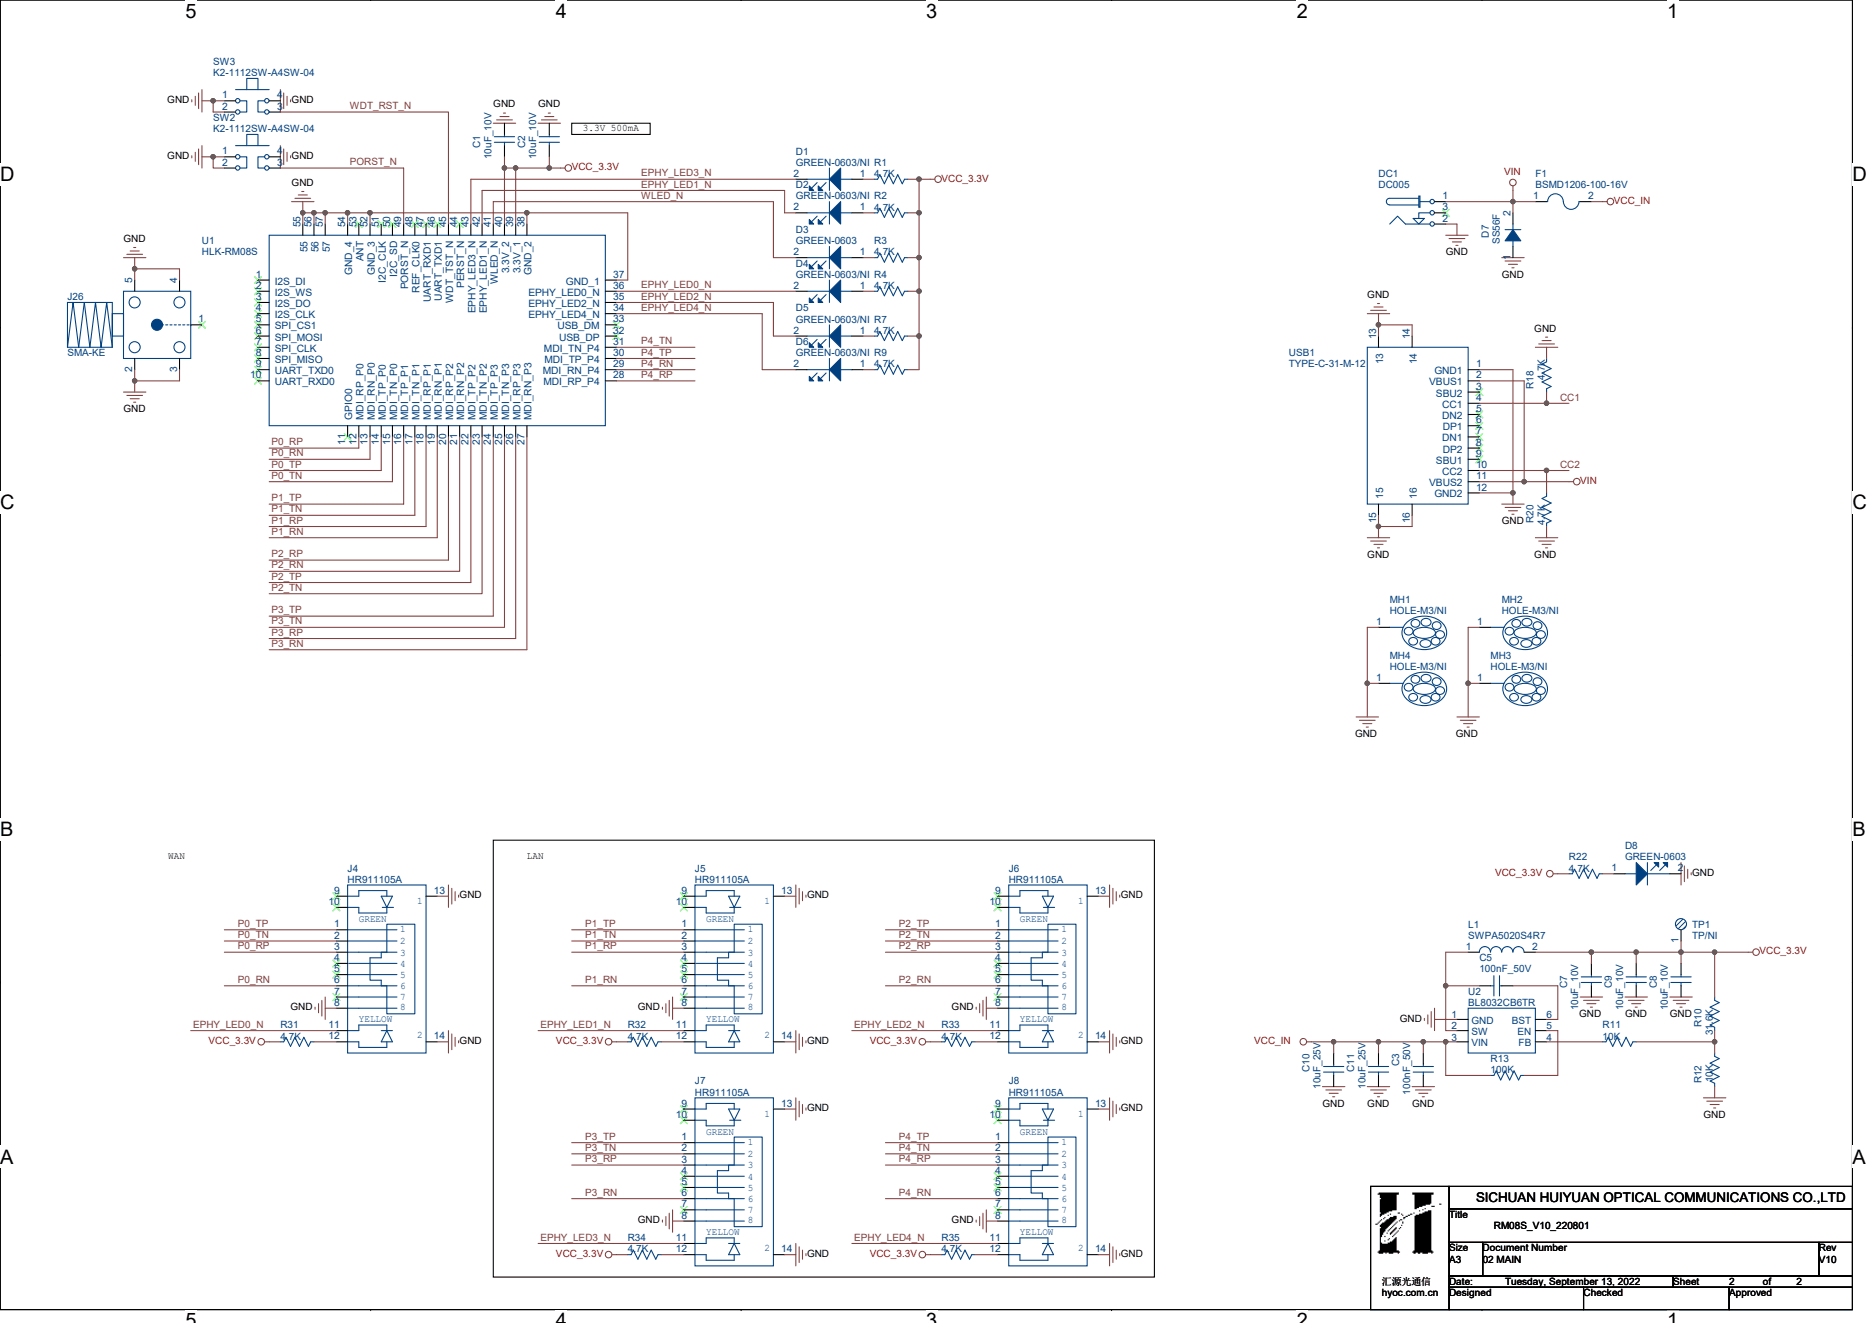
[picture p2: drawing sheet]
# OrCAD Capture schematic RM08S_V10_220913.DSN

## Sheets
1 01 COVER: title: RM08S_V10_220801; rev: V10; note: 01 COVER
2 02 MAIN: size A3; note: 02 MAIN

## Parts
C1  10uF_10V  [C0603]
C2  10uF_10V  [C0603]
C3  100nF_50V  [C0402]
C5  100nF_50V  [C0402]
C7  10uF_10V  [C0603]
C8  10uF_10V  [C0603]
C9  10uF_10V  [C0603]
C10  10uF_25V  [C0805]
C11  10uF_25V  [C0805]
D1  GREEN-0603/NI
D2  GREEN-0603/NI
D3  GREEN-0603
D4  GREEN-0603/NI
D5  GREEN-0603/NI
D6  GREEN-0603/NI
D7  SS56F  [SMAF]
D8  GREEN-0603
DC1  DC005  [DC005]
F1  BSMD1206-100-16V  [FUSE1206]
J4  HR911105A  [HR911105A]
J5  HR911105A  [HR911105A]
J6  HR911105A  [HR911105A]
J7  HR911105A  [HR911105A]
J8  HR911105A  [HR911105A]
J26  SMA-KE  [SMA-KWE]
L1  SWPA5020S4R7  [L5020]
MH1  HOLE-M3/NI  [HOLE6R35X3R10]
MH2  HOLE-M3/NI  [HOLE6R35X3R10]
MH3  HOLE-M3/NI  [HOLE6R35X3R10]
MH4  HOLE-M3/NI  [HOLE6R35X3R10]
R1  4.7K  [R0402]
R2  4.7K  [R0402]
R3  4.7K  [R0402]
R4  4.7K  [R0402]
R7  4.7K  [R0402]
R9  4.7K  [R0402]
R10  31.6K  [R0402]
R11  10K  [R0402]
R12  10K  [R0402]
R13  100K  [R0402]
R18  4.7K  [R0402]
R20  4.7K  [R0402]
R22  4.7K  [R0402]
R31  4.7K  [R0402]
R32  4.7K  [R0402]
R33  4.7K  [R0402]
R34  4.7K  [R0402]
R35  4.7K  [R0402]
SW2  K2-1112SW-A4SW-04  [K2-1112SW-A4SW-04]
SW3  K2-1112SW-A4SW-04  [K2-1112SW-A4SW-04]
TP1  TP/NI  [TP-0R75]
U1  HLK-RM08S  [HLK-RM08S]
U2  BL8032CB6TR  [SOT23-6]
USB1  TYPE-C-31-M-12  [TYPE-C-31-M-12]

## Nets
GND: C1.1 C2.1 C3.2 C7.2 C8.2 C9.2 C10.2 C11.2 D7.1(ANODE) D8.2(CATHODE) DC1.2 J4.8 J4.13(EG2) J4.14(EG1) J5.8 J5.13(EG2) J5.14(EG1) J6.8 J6.13(EG2) J6.14(EG1) J7.8 J7.13(EG2) J7.14(EG1) J8.8 J8.13(EG2) J8.14(EG1) J26.2 J26.3 J26.4 J26.5 MH1.1 MH2.1 MH3.1 MH4.1 R12.2 R18.1 R20.2 SW2.1 SW2.2 SW2.4 SW3.1 SW3.2 SW3.4 U1.37(GND_1) U1.38(GND_2) U1.52(GND_3) U1.54(GND_4) U1.55 U1.56 U1.57 U2.1(GND) USB1.1(GND1) USB1.12(GND2) USB1.13 USB1.14 USB1.15 USB1.16
VCC_3.3V: C1.2 C2.2 C7.1 C8.1 C9.1 L1.2 R1.2 R2.2 R3.2 R4.2 R7.2 R9.2 R10.1 R22.2 R31.1 R32.1 R33.1 R34.1 R35.1 TP1.1 U1.39(3.3V_1) U1.40(3.3V_2)
VCC_IN: C3.1 C10.1 C11.1 F1.2 R13.1 U2.3(VIN)
VIN: D7.2(ANODE) DC1.1 F1.1 USB1.2(VBUS1) USB1.11(VBUS2)
CC1: R18.2 USB1.4(CC1)
CC2: R20.1 USB1.10(CC2)
EPHY_LED0_N: D4.2(CATHODE) J4.11(L1_YC_GA) U1.36(EPHY_LED0_N)
EPHY_LED1_N: D2.2(CATHODE) J5.11(L1_YC_GA) U1.42(EPHY_LED1_N)
EPHY_LED2_N: D5.2(CATHODE) J6.11(L1_YC_GA) U1.35(EPHY_LED2_N)
EPHY_LED3_N: D1.2(CATHODE) J7.11(L1_YC_GA) U1.43(EPHY_LED3_N)
EPHY_LED4_N: D6.2(CATHODE) J8.11(L1_YC_GA) U1.34(EPHY_LED4_N)
P0_RN: J4.6(RXN1) U1.13(MDI_RN_P0)
P0_RP: J4.3(RXP1) U1.12(MDI_RP_P0)
P0_TN: J4.2(TXN1) U1.15(MDI_TN_P0)
P0_TP: J4.1(TXP1) U1.14(MDI_TP_P0)
P1_RN: J5.6(RXN1) U1.19(MDI_RN_P1)
P1_RP: J5.3(RXP1) U1.18(MDI_RP_P1)
P1_TN: J5.2(TXN1) U1.17(MDI_TN_P1)
P1_TP: J5.1(TXP1) U1.16(MDI_TP_P1)
P2_RN: J6.6(RXN1) U1.21(MDI_RN_P2)
P2_RP: J6.3(RXP1) U1.20(MDI_RP_P2)
P2_TN: J6.2(TXN1) U1.23(MDI_TN_P2)
P2_TP: J6.1(TXP1) U1.22(MDI_TP_P2)
P3_RN: J7.6(RXN1) U1.27(MDI_RN_P3)
P3_RP: J7.3(RXP1) U1.26(MDI_RP_P3)
P3_TN: J7.2(TXN1) U1.25(MDI_TN_P3)
P3_TP: J7.1(TXP1) U1.24(MDI_TP_P3)
P4_RN: J8.6(RXN1) U1.29(MDI_RN_P4)
P4_RP: J8.3(RXP1) U1.28(MDI_RP_P4)
P4_TN: J8.2(TXN1) U1.31(MDI_TN_P4)
P4_TP: J8.1(TXP1) U1.30(MDI_TP_P4)
PORST_N: SW2.3 U1.49(PORST_N)
WDT_RST_N: SW3.3 U1.45(WDT_TST_N)
WLED_N: D3.2(CATHODE) U1.41(WLED_N)
N17658430: D1.1(ANODE) R1.1
N17658451: D2.1(ANODE) R2.1
N17658472: D3.1(ANODE) R3.1
N17658493: D4.1(ANODE) R4.1
N17658514: D5.1(ANODE) R7.1
N17658535: D6.1(ANODE) R9.1
N17666674: C5.2 L1.1 U2.2(SW)
N17666732: C5.1 U2.6(BST)
N17666806: R13.2 U2.5(EN)
N17666818: R10.2 R11.2 R12.1
N17666838: R11.1 U2.4(FB)
N17668145: J4.12(L1_YA_GC) R31.2
N17668762: J5.12(L1_YA_GC) R32.2
N17669069: J6.12(L1_YA_GC) R33.2
N17669569: J7.12(L1_YA_GC) R34.2
N17669575: J8.12(L1_YA_GC) R35.2
N17672007: D8.1(ANODE) R22.1

Not connected (* = marked no-connect by the designer): DC1 3*; J4 4* 5* 7* 9(R1_YC_GA)* 10(R1_YA_GC)*; J5 4* 5* 7* 9(R1_YC_GA)* 10(R1_YA_GC)*; J6 4* 5* 7* 9(R1_YC_GA)* 10(R1_YA_GC)*; J7 4* 5* 7* 9(R1_YC_GA)* 10(R1_YA_GC)*; J8 4* 5* 7* 9(R1_YC_GA)* 10(R1_YA_GC)*; J26 1*; U1 1(I2S_DI)* 2(I2S_WS)* 3(I2S_DO)* 4(I2S_CLK)* 5(SPI_CS1)* 6(SPI_MOSI)* 7(SPI_CLK)* 8(SPI_MISO)* 9(UART_TXD0)* 10(UART_RXD0)* 11(GPIO0)* 32(USB_DP)* 33(USB_DM)* 44(PERST_N)* 46(UART_TXD1)* 47(UART_RXD1)* 48(REF_CLK0)* 50(I2C_SD)* 51(I2C_CLK)* 53(ANT)*; USB1 3(SBU2)* 5(DN2)* 6(DP1)* 7(DN1)* 8(DP2)* 9(SBU1)*

## Notes on the sheets
sheet 1
- COVER
- Schematics Block:
- RM08S测试板
- Revision
- Description
- Date
- Drawn
- Checked
- V10
- init
- 2022-09-13
- xxxlzjxxx
- Power Block:
- Schematics Index:
- BUG
- 01 COVER
- 02 MAIN
sheet 2
- 3.3V 500mA
- WAN
- LAN
